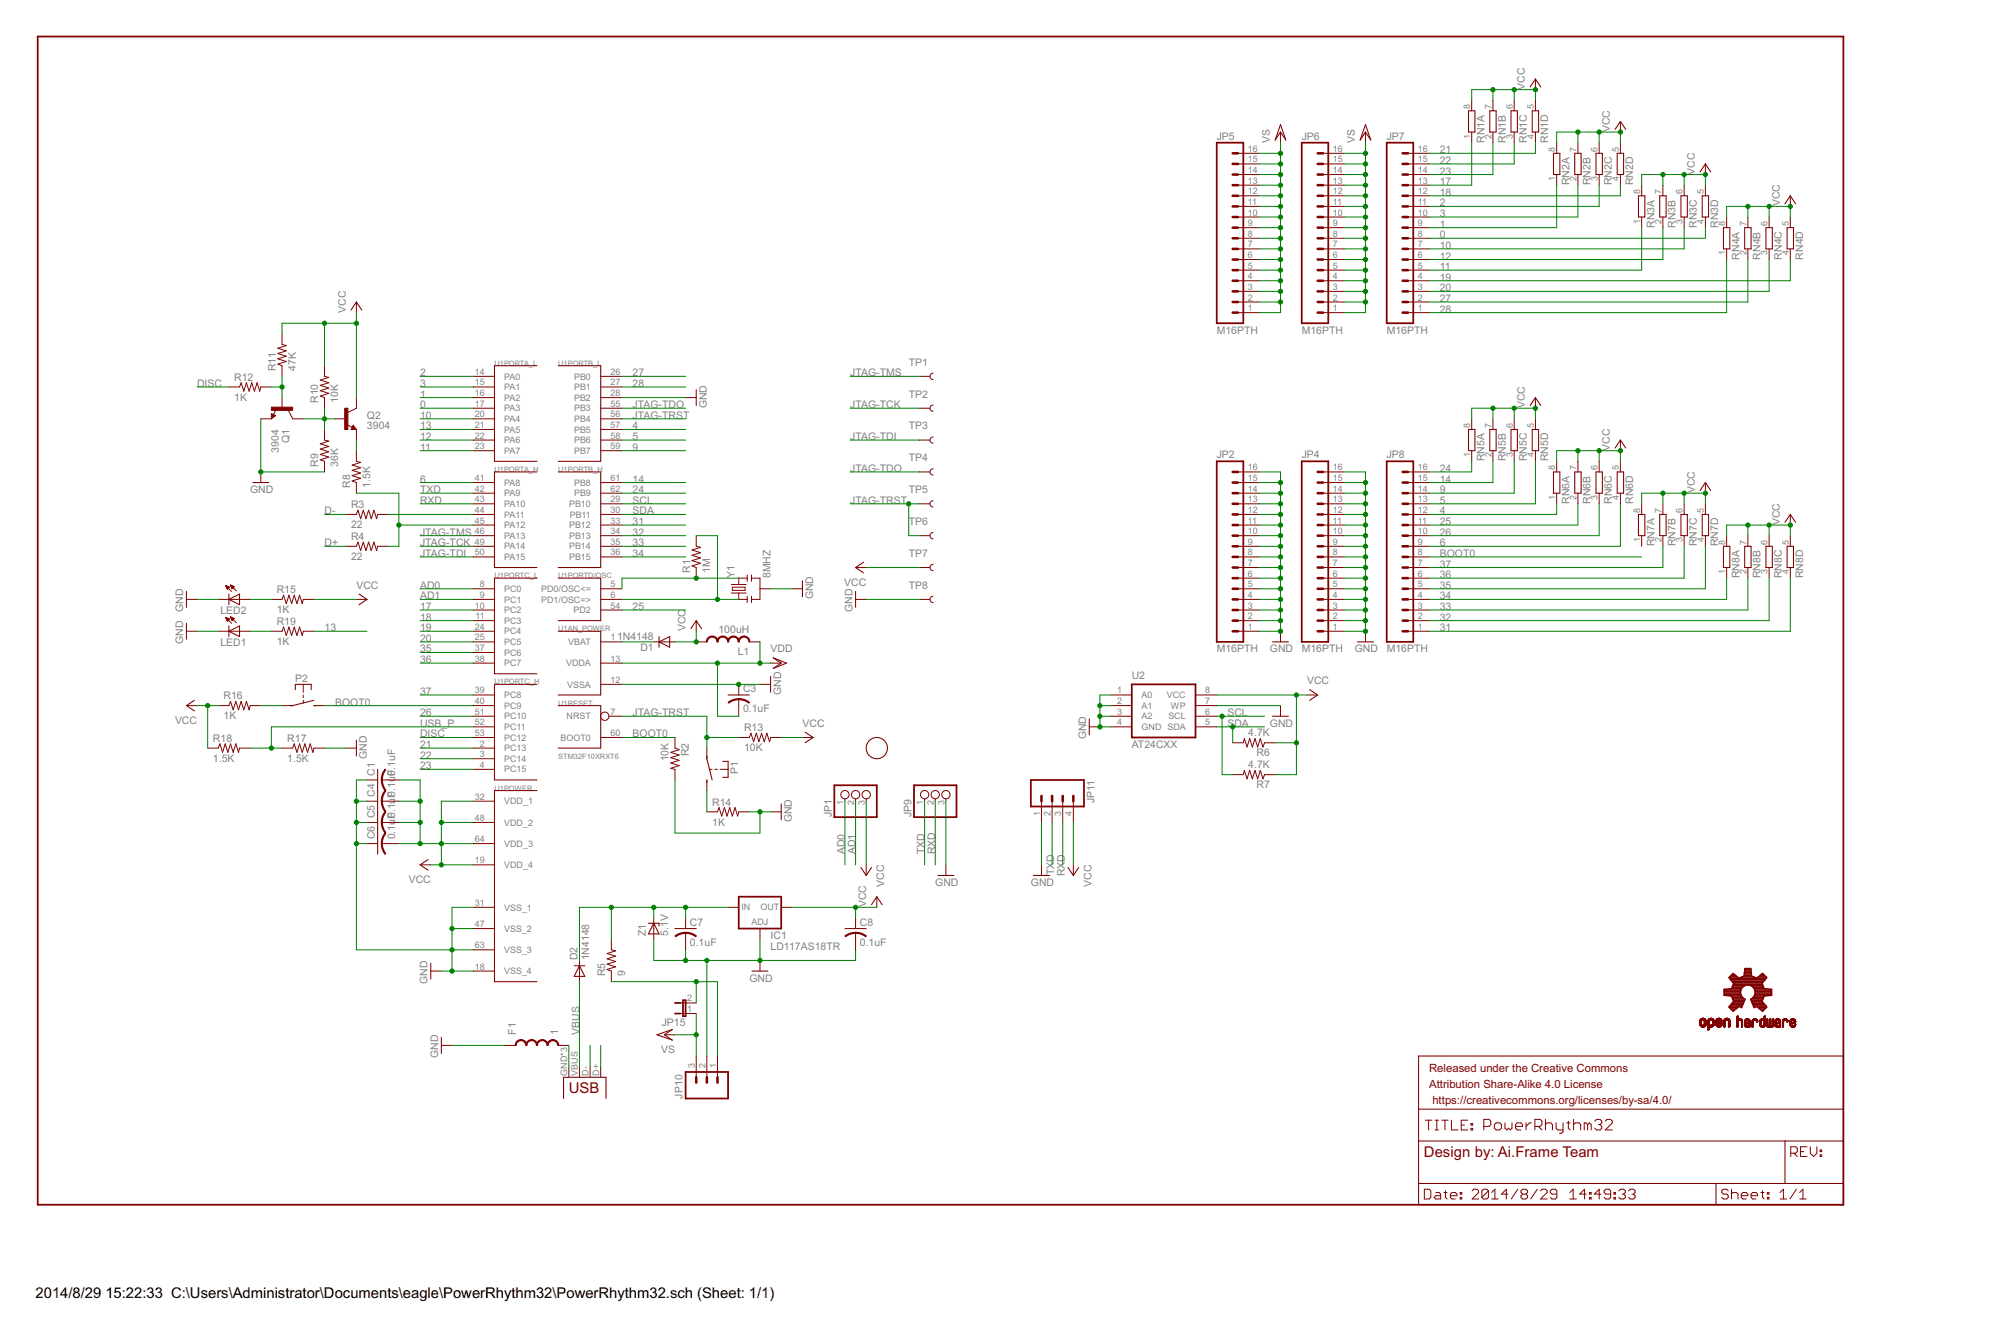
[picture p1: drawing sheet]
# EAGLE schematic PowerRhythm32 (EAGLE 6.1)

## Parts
C1  0.1uF  C-USC0603K  [C0603K]
C3  0.1uF  C-USC0603K  [C0603K]
C4  0.1uF  C-USC0603K  [C0603K]
C5  0.1uF  C-USC0603K  [C0603K]
C6  0.1uF  C-USC0603K  [C0603K]
C7  0.1uF  C-USC0603K  [C0603K]
C8  0.1uF  C-USC0603K  [C0603K]
D1  1N4148  DIODE-SOD123  [SOD123]
D2  1N4148  DIODE-SOD123  [SOD123]
F1  1  INDUCTOR30OHM,1.8A  [0603]
FRAME1  FRAME-LEDGER  [CREATIVE_COMMONS]
IC1  LD117AS18TR  [SOT223]
JP1  PINHD-1X3  [1X03]
JP2  M16PTH  [1X16]
JP3  USB-MICROB  [USB-MICROB]
JP4  M16PTH  [1X16]
JP5  M16PTH  [1X16]
JP6  M16PTH  [1X16]
JP7  M16PTH  [1X16]
JP8  M16PTH  [1X16]
JP9  PINHD-1X3  [1X03]
JP10  M03SCREW_LOCK  [SCREWTERMINAL-3.5MM-3_LOCK.007S]
JP11  M04PTH  [1X04]
JP15  JUMPER-2PTH  [1X02]
L1  100uH  L-USL2012C  [L2012C]
LED1  LEDCHIP-LED0603  [CHIP-LED0603]
LED2  LEDCHIP-LED0603  [CHIP-LED0603]
LOGO1  OSHW-LOGOS  [OSHW-LOGO-S]
P1  TMAV433BAA  [TMAV433BAA]
P2  TMAV433BAA  [TMAV433BAA]
Q1  3904  TRANSISTOR_NPNMMBT2222A  [SOT23-3]
Q2  3904  TRANSISTOR_NPNMMBT2222A  [SOT23-3]
R1  1M  R-US_R0603  [R0603]
R2  10K  R-US_R0603  [R0603]
R3  22  R-US_R0603  [R0603]
R4  22  R-US_R0603  [R0603]
R5  9  R-US_R1206  [R1206]
R6  4.7K  R-US_R0603  [R0603]
R7  4.7K  R-US_R0603  [R0603]
R8  1.5K  R-US_R0603  [R0603]
R9  36K  R-US_R0603  [R0603]
R10  10K  R-US_R0603  [R0603]
R11  47K  R-US_R0603  [R0603]
R12  1K  R-US_R0603  [R0603]
R13  10K  R-US_R0603  [R0603]
R14  1K  R-US_R0603  [R0603]
R15  1K  R-US_R0603  [R0603]
R16  1K  R-US_R0603  [R0603]
R17  1.5K  R-US_R0603  [R0603]
R18  1.5K  R-US_R0603  [R0603]
R19  1K  R-US_R0603  [R0603]
RN1  4R-N0603-ARC  [0603-ARC]
RN2  4R-N0603-ARC  [0603-ARC]
RN3  4R-N0603-ARC  [0603-ARC]
RN4  4R-N0603-ARC  [0603-ARC]
RN5  4R-N0603-ARC  [0603-ARC]
RN6  4R-N0603-ARC  [0603-ARC]
RN7  4R-N0603-ARC  [0603-ARC]
RN8  4R-N0603-ARC  [0603-ARC]
TP1  TEST-POINT3X5  [PAD.03X.05]
TP2  TEST-POINT3X5  [PAD.03X.05]
TP3  TEST-POINT3X5  [PAD.03X.05]
TP4  TEST-POINT3X5  [PAD.03X.05]
TP5  TEST-POINT3X5  [PAD.03X.05]
TP6  TEST-POINT3X5  [PAD.03X.05]
TP7  TEST-POINT3X5  [PAD.03X.05]
TP8  TEST-POINT3X5  [PAD.03X.05]
U1  STM32F10XRXT6  [TQFP64]
U2  AT24CXX  [SO08-8S1]
U$1  FIDUCIAL  [FIDUCIAL_1MM]
Y1  8MHZ  RESONATOR8MHZ  [RESONATOR-SMD]
Z1  5.1V  ZENER-DIODESOD80C  [SOD80C]

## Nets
0: JP7.8 RN3.4 U1.17(PORTA_L:PA3)
1: JP7.9 RN2.1 U1.16(PORTA_L:PA2)
2: JP7.11 RN2.3 U1.14(PORTA_L:PA0)
3: JP7.10 RN2.2 U1.15(PORTA_L:PA1)
4: JP8.12 RN6.1 U1.57(PORTB_L:PB5)
5: JP8.13 RN5.4 U1.58(PORTB_L:PB6)
6: JP8.9 RN6.4 U1.41(PORTA_H:PA8)
9: JP8.14 RN5.3 U1.59(PORTB_L:PB7)
10: JP7.7 RN3.3 U1.20(PORTA_L:PA4)
11: JP7.5 RN3.1 U1.23(PORTA_L:PA7)
12: JP7.6 RN3.2 U1.22(PORTA_L:PA6)
13: R19.2 U1.21(PORTA_L:PA5)
14: JP8.15 RN5.2 U1.61(PORTB_H:PB8)
17: JP7.13 RN1.1 U1.10(PORTC_L:PC2)
18: JP7.12 RN2.4 U1.11(PORTC_L:PC3)
19: JP7.4 RN4.4 U1.24(PORTC_L:PC4)
20: JP7.3 RN4.3 U1.25(PORTC_L:PC5)
21: JP7.16 RN1.4 U1.2(PORTC_H:PC13)
22: JP7.15 RN1.3 U1.3(PORTC_H:PC14)
23: JP7.14 RN1.2 U1.4(PORTC_H:PC15)
24: JP8.16 RN5.1 U1.62(PORTB_H:PB9)
25: JP8.11 RN6.2 U1.54(PORTD/OSC:PD2)
26: JP8.10 RN6.3 U1.51(PORTC_H:PC10)
27: JP7.2 RN4.2 U1.26(PORTB_L:PB0)
28: JP7.1 RN4.1 U1.27(PORTB_L:PB1)
31: JP8.1 RN8.4 U1.33(PORTB_H:PB12)
32: JP8.2 RN8.3 U1.34(PORTB_H:PB13)
33: JP8.3 RN8.2 U1.35(PORTB_H:PB14)
34: JP8.4 RN8.1 U1.36(PORTB_H:PB15)
35: JP8.5 RN7.4 U1.37(PORTC_L:PC6)
36: JP8.6 RN7.3 U1.38(PORTC_L:PC7)
37: JP8.7 RN7.2 U1.39(PORTC_H:PC8)
AD0: JP1.1 U1.8(PORTC_L:PC0)
AD1: JP1.2 U1.9(PORTC_L:PC1)
BOOT0: JP8.8 P2.P$2(S) R2.1 U1.40(PORTC_H:PC9) U1.60(RESET:BOOT0)
D+: JP3.D+ R4.1
D-: JP3.D- R3.1
DISC: R12.1 U1.53(PORTC_H:PC12)
GND: C1.1 C3.1 C4.1 C5.1 C6.1 C7.2 C8.2 F1.1 IC1.1(ADJ) JP2.1 JP2.2 JP2.3 JP2.4 JP2.5 JP2.6 JP2.7 JP2.8 JP2.9 JP2.10 JP2.11 JP2.12 JP2.13 JP2.14 JP2.15 JP2.16 JP4.1 JP4.2 JP4.3 JP4.4 JP4.5 JP4.6 JP4.7 JP4.8 JP4.9 JP4.10 JP4.11 JP4.12 JP4.13 JP4.14 JP4.15 JP4.16 JP9.3 JP10.2 JP11.1 LED1.C LED2.C Q1.2(E) R2.2 R9.1 R14.2 R17.2 TP8.P$1 U1.12(AN_POWER:VSSA) U1.18(POWER:VSS_4) U1.28(PORTB_L:PB2) U1.31(POWER:VSS_1) U1.47(POWER:VSS_2) U1.63(POWER:VSS_3) U2.1(A0) U2.2(A1) U2.3(A2) U2.4(GND) U2.7(WP) Y1.2 Z1.A
JTAG-TCK: TP2.P$1 U1.49(PORTA_H:PA14)
JTAG-TDI: TP3.P$1 U1.50(PORTA_H:PA15)
JTAG-TDO: TP4.P$1 U1.55(PORTB_L:PB3)
JTAG-TMS: TP1.P$1 U1.46(PORTA_H:PA13)
JTAG-TRST: P1.P$1(P) R13.1 TP5.P$1 TP6.P$1 U1.7(RESET:NRST) U1.56(PORTB_L:PB4)
N$1: R1.2 U1.6(PORTD/OSC:PD1/OSC=>) Y1.1
N$2: D1.C U1.1(AN_POWER:VBAT)
N$3: LED2.A R15.1
N$4: R4.2 R8.1 U1.45(PORTA_H:PA12)
N$5: JP10.1 JP15.2 R5.1
N$6: R1.1 U1.5(PORTD/OSC:PD0/OSC<=) Y1.3
N$8: R3.2 U1.44(PORTA_H:PA11)
N$9: C7.1 D2.C IC1.3(IN) R5.2 Z1.C
N$11: LED1.A R19.1
N$12: F1.2 JP3.GND JP3.MT1(GND) JP3.MT2(GND)
N$14: Q1.3(C) Q2.1(B) R9.2 R10.1
N$15: P1.P$2(S) R14.1
N$16: Q2.2(E) R8.2
N$17: Q1.1(B) R11.1 R12.2
N$19: P2.P$1(P) R16.2
RXD: JP9.2 JP11.3 U1.43(PORTA_H:PA10)
SCL: R7.2 U1.29(PORTB_H:PB10) U2.6(SCL)
SDA: R6.2 U1.30(PORTB_H:PB11) U2.5(SDA)
TXD: JP9.1 JP11.2 U1.42(PORTA_H:PA9)
USB_P: R17.1 R18.2 U1.52(PORTC_H:PC11)
VBUS: D2.A JP3.VBUS
VCC: C1.2 C4.2 C5.2 C6.2 C8.1 D1.A IC1.4(OUT) JP1.3 JP11.4 L1.1 Q2.3(C) R6.1 R7.1 R10.2 R11.2 R13.2 R15.2 R16.1 R18.1 RN1.5 RN1.6 RN1.7 RN1.8 RN2.5 RN2.6 RN2.7 RN2.8 RN3.5 RN3.6 RN3.7 RN3.8 RN4.5 RN4.6 RN4.7 RN4.8 RN5.5 RN5.6 RN5.7 RN5.8 RN6.5 RN6.6 RN6.7 RN6.8 RN7.5 RN7.6 RN7.7 RN7.8 RN8.5 RN8.6 RN8.7 RN8.8 TP7.P$1 U1.19(POWER:VDD_4) U1.32(POWER:VDD_1) U1.48(POWER:VDD_2) U1.64(POWER:VDD_3) U2.8(VCC)
VCC/2: JP5.1 JP5.2 JP5.3 JP5.4 JP5.5 JP5.6 JP5.7 JP5.8 JP5.9 JP5.10 JP5.11 JP5.12 JP5.13 JP5.14 JP5.15 JP5.16 JP6.1 JP6.2 JP6.3 JP6.4 JP6.5 JP6.6 JP6.7 JP6.8 JP6.9 JP6.10 JP6.11 JP6.12 JP6.13 JP6.14 JP6.15 JP6.16 JP10.3 JP15.1 ; supply symbol labelled VS
VDD: C3.2 L1.2 U1.13(AN_POWER:VDDA)
Unconnected: RN7.1

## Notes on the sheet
- Ai.Frame Team
